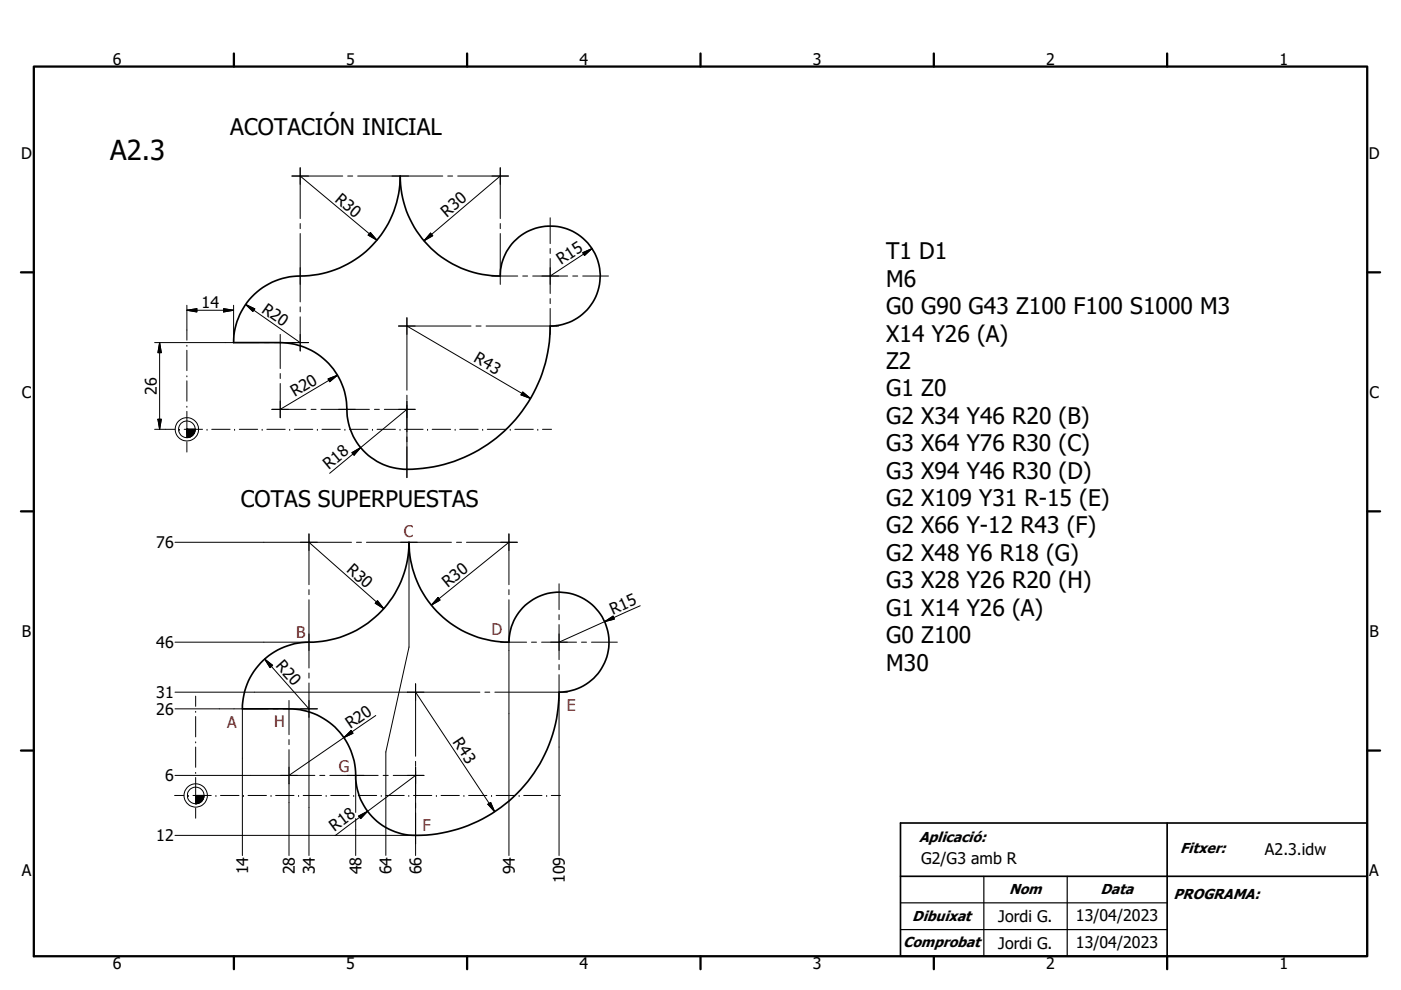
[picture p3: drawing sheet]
<svg xmlns="http://www.w3.org/2000/svg" width="297mm" height="210mm" viewBox="0 0 297 210" stroke-linecap="round" stroke-linejoin="round" font-family="sans-serif">
<path d="M53.9 62.4a14.5 14.5 0 0 1 10.7-3.9 21.2 21.2 0 0 0 20.3-21.2 21.2 21.2 0 0 0 21.2 21.2 10.6 10.6 0 0 1 10.6-10.5 10.6 10.6 0 0 1 10.6 10.6 10.6 10.6 0 0 1-10.7 10.6 30.3 30.3 0 0 1-31.8 30.2 12.8 12.8 0 0 1-11.3-13.3 14.2 14.2 0 0 0-14.1-13.4h-9.9a14.3 14.3 0 0 1 4.4-10.3zM55.3 140.6a14.4 14.4 0 0 1 11.2-4.4 21.2 21.2 0 0 0 20.2-21.2 21.2 21.2 0 0 0 21.2 21.2 10.6 10.6 0 0 1 10.6-10.6 10.6 10.6 0 0 1 10.6 10.6 10.6 10.6 0 0 1-10.6 10.6 30.2 30.2 0 0 1-32.6 30.2 12.9 12.9 0 0 1-10.5-13.3 14.1 14.1 0 0 0-14.1-13.4h-9.9a14.1 14.1 0 0 1 3.9-9.7zM190.9 174.6h99v28.2h-99zM247.5 174.6v28.2M190.9 185.9h99" fill="none" stroke="#000" stroke-width=".36"/>
<g fill="#000" stroke="#000" stroke-width=".21">
<path d="M78.5 49.3l1.4 1.6-1.8-1zM91.3 49.4l.5 .6-1.9 1.1zM123.5 53.6l2-.9-1.6 1.5zM33.8 72.7l.4 2.1h-.7zM39.6 65.8l2.1-.3v.7zM47.4 65.5l2.1 .3-2.1 .4zM52.1 64.6l1.9 .9-.4 .6zM33.5 88.9h.7l-.4 2.2zM39.6 91.1l.2 1.7h-.2zM39.6 91.1l.3 1.7h-.1zM39.6 91.1l.4 1.7h-.1zM39.6 91.1l.5 1.6-.1 .1z"/>
<path d="M39.6 91.1l.7 1.6h-.2zM39.6 91.1l.8 1.6h-.1zM39.6 91.1l.9 1.5-.1 .1zM39.6 91.1l1 1.4-.1 .1zM39.6 91.1l1.1 1.3-.1 .1zM39.6 91.1l1.2 1.3h-.1zM39.6 91.1l1.3 1.2-.1 .1zM39.6 91.1l1.4 1.1-.1 .1zM39.6 91.1l1.5 1-.1 .1zM39.6 91.1l1.6 .8-.1 .2zM39.6 91.1l1.6 .7v.1zM39.6 91.1l1.7 .6-.1 .1z"/>
<path d="M39.6 91.1l1.7 .5v.1zM39.6 91.1l1.7 .3v.2zM39.6 91.1l1.8 .2-.1 .1zM39.6 91.1h1.8v.1zM39.6 91.1l1.8 .1v.1zM69.6 80.4l1.9-.8-1.6 1.4zM74.6 96l1.9-1.1-1.4 1.6zM110.8 83.1l1.7 1.4-2-.7zM80 127.4l1.4 1.7-1.8-1.1zM92.9 126.7l.4 .6-1.8 1.1zM128.2 131.8l1.8-1.1 .3 .6zM56.1 139.8l1.7 1.3-.5 .5z"/>
<path d="M72.9 156.4l1.5-1.5 .4 .6zM41.5 168.7l.1 1.8h-.1zM41.5 168.7l.2 1.8h-.1zM41.5 168.7l.4 1.7-.2 .1zM41.5 168.7l.5 1.7h-.1zM41.5 168.7l.6 1.7h-.1zM41.5 168.7l.7 1.6-.1 .1zM41.5 168.7l.9 1.6h-.2zM41.5 168.7l1 1.5-.1 .1zM41.5 168.7l1.1 1.4-.1 .1zM41.5 168.7l1.2 1.3-.1 .1zM41.5 168.7l1.3 1.2-.1 .1z"/>
<path d="M41.5 168.7l1.4 1.1-.1 .1zM41.5 168.7l1.4 1v.1zM41.5 168.7l1.5 .9-.1 .1zM41.5 168.7l1.6 .8-.1 .1zM41.5 168.7l1.6 .7v.1zM41.5 168.7l1.7 .5-.1 .2zM41.5 168.7l1.7 .4v.1zM41.5 168.7l1.7 .2v.1zM41.5 168.7l1.7 .3v.1zM41.5 168.7h1.8l-.1 .2zM76 173.1l1.9-1-1.4 1.5zM103.4 170.6l.6-.4 .9 2z"/>
</g>
<g fill="none" stroke="#000" stroke-width=".48">
<path d="M7.2 14.1h282.7v188.7h-282.7zM49.6 11.3v2.8M99 11.3v2.8M148.5 11.3v2.8M198 11.3v2.8M247.5 11.3v2.8M4.4 57.8h2.8M289.9 57.8h2.7M4.4 108.5h2.8M289.9 108.5h2.7M4.4 159.2h2.8M289.9 159.2h2.7"/>
<path d="M49.6 202.8v2.8M99 202.8v2.8M148.5 202.8v2.8M198 202.8v2.8M247.5 202.8v2.8"/>
</g>
<g fill="none" stroke="#000" stroke-width=".21">
<path d="M61.9 37.3h10.8M63.6 35.6v10.8M63.6 37.3l16.3 13.6M73.7 37.3h1.1M75.8 37.3h18.1M94.9 37.3h1.1M97 37.3h10.8M106.1 37.3l-16.2 13.8M106.1 35.6v10.8M63.6 47.4v1.1M63.6 49.5v14.5M78.5 49.3l1.4 1.6-1.8-1z"/>
<path d="M91.3 49.4l.5 .6-1.9 1.1zM104.3 58.5h5.5M106.1 47.4v1.1M106.1 49.5v10.8M110.8 58.5h1.1M112.9 58.5h7.5M116.6 46.2v5.5M116.6 52.7v1.1M116.6 54.8v7.5M121.4 58.5h1.1M123.5 53.6l2-.9-1.6 1.5zM123.5 58.5h5.5"/>
<path d="M125.5 52.7l-8.9 5.8M32.8 72.7h22.2M33.8 72.7l.4 2.1h-.7zM33.8 72.7v18.4M39.6 64.7v7.5M39.6 65.8l2.1-.3v.7zM39.6 73.2h.1M39.6 79.7h.1M39.6 74.3v4.3M39.6 65.8h9.9M47.4 65.5l2.1 .3-2.1 .4zM49.5 64.7v7.9"/>
<path d="M52.1 64.6l1.9 .9-.4 .6zM52.1 64.6l11.5 8.1M56 72.7h1.1M58.2 72.7h7.2M59.4 70.9v7.3M59.4 79.2v1.1M63.6 65.1v1M63.6 67.2v7.2M71.5 79.6l-12.1 7.2M84.5 69.2h15.4M86.3 67.4v15.4M86.3 69.2l26.2 15.3"/>
<path d="M100.9 69.2h1.1M103.1 69.2h15.3M116.6 63.3v1.1M116.6 65.4v5.5M32.8 91.1h4.3M33.5 88.9h.7l-.4 2.2zM38.1 91.1h.1M39 91.1h3.9M39.6 86.2h.1M39.6 92.6h.1M39.6 80.8v4.3M39.6 87.2v5.6"/>
<path d="M39.6 93.7v2.2M43.9 91.1h.1M44.9 91.1h3.9M49.7 91.1h.1M50.7 91.1h3.9M55.6 91.1h.1M56.6 91.1h3.9M57.6 86.8h7.3M59.4 81.3v7.3M61.4 91.1h.1M62.4 91.1h3.9M66 86.8h1"/>
<path d="M67.3 91.1h.1M68 86.8h10.3M68.3 91.1h3.9M69.6 80.4l1.9-.8-1.6 1.4zM73.1 91.1h.1M74.1 91.1h3.9M74.6 96l1.9-1.1-1.4 1.6zM79 91.1h.1M79.4 86.8h1M79.9 91.1h3.9M81.5 86.8h6.5M84.8 91.1h.1"/>
<path d="M85.8 91.1h3.9M86.3 83.8v1.1M86.3 85v16.3M86.3 86.8l-16.4 13.6M90.7 91.1h.1M91.6 91.1h3.9M96.5 91.1h.1M97.5 91.1h3.9M102.3 91.1h.1M103.3 91.1h3.9M108.2 91.1h.1M109.2 91.1h3.9"/>
<path d="M110.8 83.1l1.7 1.4-2-.7zM114 91.1h.1M115 91.1h1.9M65.5 113.2v10.8M65.5 115l15.9 14.1M74.5 115h-37.4M75.6 115h1M77.7 115h18M86.7 115.1v22.1l-4.9 22.3v4.9M96.8 115h1.1M98.9 115h10.8M107.9 113.2v10.8"/>
<path d="M107.9 115l-16.4 13.4M37.1 136.2h28.3M56.1 139.8l9.4 10.5M56.1 139.8l1.7 1.3-.5 .5zM65.5 125.1v1M65.5 127.2v14.5M80 127.4l1.4 1.7-1.8-1.1zM92.9 126.7l.4 .6-1.8 1.1zM106.1 136.2h5.6M107.9 125.1v1M107.9 127.2v19.5M112.7 136.2h1"/>
<path d="M114.8 136.2h7.4M118.5 123.8v5.5M118.5 130.4v1M118.5 132.5v7.4M123.3 136.2h1.1M125.4 136.2h5.5M128.2 131.8l1.8-1.1 .3 .6zM135.7 128.5l-17.2 7.7M37.1 150.3h19.8M37.1 146.8h28.3M41.5 150.9h.1M41.5 157.4h.1"/>
<path d="M41.5 147.7v2.1M41.5 152v4.3M41.5 158.5v4.3M51.4 150.4v31.1M57.9 150.3h1.1M60 150.3h7.3M61.3 159v22.5M61.3 148.6v7.2M61.3 156.9v1M65.5 144.9v19.5M65.5 142.7v1.1M65.6 146.8h36.1"/>
<path d="M72.9 156.4l1.5-1.5 .4 .6zM79.7 151.8l-18.4 12.7M88.1 145v15.4M88.1 146.8l16.8 25.4M102.8 146.8h1M104.9 146.8h15.4M107.9 146.9v34.6M118.5 143.1v38.4M118.5 141v1M37 168.7h1.9M37.1 177.2h51M37.1 164.5h29.7"/>
<path d="M39.9 168.7h.1M40.9 168.7h3.9M41.5 163.8h.1M41.5 170.3h.1M41.5 164.9v5.6M41.5 171.4v2.1M45.8 168.7h.1M46.8 168.7h3.9M51.6 168.7h.1M52.6 168.7h3.9M57.5 168.7h.1M58.4 168.7h3.9"/>
<path d="M63.3 168.7h.1M64.3 168.7h3.9M65.5 164.5v17M67.8 164.5h1.1M69.1 168.7h.1M69.9 164.5h10.3M70.1 168.7h3.9M75 168.7h.1M75.4 164.5v7.8M75.4 173.6v7.9M76 168.7h3.9M76 173.1l1.9-1-1.4 1.5z"/>
<path d="M80.8 168.7h.1M81.2 164.5h1.1M81.8 164.5v16.9M81.8 168.7h3.9M83.4 164.5h6.5M86.7 168.7h.1M87.7 168.7h3.8M88.1 161.5v1M88.1 162.7v18.8M88.1 164.5l-17 12.7M92.5 168.7h.1M93.5 168.7h3.9"/>
<path d="M98.4 168.7h.1M99.4 168.7h3.8M103.4 170.6l.6-.4 .9 2zM104.2 168.7h.1M105.2 168.7h3.9M110.1 168.7h.1M111 168.7h3.9M115.9 168.7h.1M116.9 168.7h1.9"/>
<circle cx="39.6" cy="91" r="1.77"/>
<circle cx="39.6" cy="91.1" r="2.47"/>
<circle cx="41.5" cy="168.7" r="2.48"/>
<circle cx="41.5" cy="168.7" r="1.76"/>
</g>
<path d="M190.9 191.5h56.6M190.9 197.2h56.6M208.6 185.9v16.9M226.3 185.9v16.9" fill="none" stroke="#000" stroke-width=".25"/>
<text font-size="5.8" x="23.4" y="33.9">A2.3</text>
<g font-size="4.8">
<text x="48.8" y="28.6">ACOTACIÓN INICIAL</text>
<text x="187.9" y="55">T1 D1</text>
<text x="187.9" y="60.8">M6</text>
<text x="187.9" y="66.6">G0 G90 G43 Z100 F100 S1000 M3</text>
<text x="187.9" y="72.5">X14 Y26 (A)</text>
<text x="187.9" y="78.3">Z2</text>
<text x="187.9" y="84.1">G1 Z0</text>
<text x="187.9" y="89.9">G2 X34 Y46 R20 (B)</text>
<text x="187.9" y="95.7">G3 X64 Y76 R30 (C)</text>
<text x="187.9" y="101.6">G3 X94 Y46 R30 (D)</text>
<text x="51.1" y="107.6">COTAS SUPERPUESTAS</text>
<text x="187.9" y="107.3">G2 X109 Y31 R-15 (E)</text>
<text x="187.9" y="113.2">G2 X66 Y-12 R43 (F)</text>
<text x="187.9" y="119">G2 X48 Y6 R18 (G)</text>
<text x="187.9" y="124.8">G3 X28 Y26 R20 (H)</text>
<text x="187.9" y="130.6">G1 X14 Y26 (A)</text>
<text x="187.9" y="136.4">G0 Z100</text>
<text x="187.9" y="142.2">M30</text>
</g>
<g font-size="3.4">
<text x="23.9" y="13.8">6</text>
<text x="73.4" y="13.8">5</text>
<text x="122.9" y="13.8">4</text>
<text x="172.3" y="13.8">3</text>
<text x="221.8" y="13.8">2</text>
<text x="271.2" y="13.8">1</text>
<text x="4.5" y="33.7">D</text>
<text x="290.2" y="33.7">D</text>
<text x="70.8" y="42.6" transform="rotate(40 70.8 42.6)">R30</text>
<text x="94.8" y="46.1" transform="rotate(-40 94.8 46.1)">R30</text>
<text x="119" y="56.3" transform="rotate(-33 119 56.3)">R15</text>
<text x="42.7" y="65.3">14</text>
<text x="55.3" y="66.1" transform="rotate(35 55.3 66.1)">R20</text>
<text x="100.3" y="76.6" transform="rotate(30 100.3 76.6)">R43</text>
<text x="33.2" y="83.8" transform="rotate(-90 33.2 83.8)">26</text>
<text x="4.7" y="84.3">C</text>
<text x="62.5" y="84.3" transform="rotate(-31 62.5 84.3)">R20</text>
<text x="290.3" y="84.3">C</text>
<text x="69.7" y="99.7" transform="rotate(-40 69.7 99.7)">R18</text>
<text x="33.1" y="116.2">76</text>
<text x="73.3" y="121.1" transform="rotate(42 73.3 121.1)">R30</text>
<text x="95" y="124.7" transform="rotate(-39 95 124.7)">R30</text>
<text x="129.9" y="130.4" transform="rotate(-24 129.9 130.4)">R15</text>
<text x="4.7" y="135.1">B</text>
<text x="33.1" y="137.4">46</text>
<text x="290.4" y="135.1">B</text>
<text x="58.4" y="141.3" transform="rotate(48 58.4 141.3)">R20</text>
<text x="33.1" y="148">31</text>
<text x="33.1" y="151.6">26</text>
<text x="74.3" y="154.7" transform="rotate(-35 74.3 154.7)">R20</text>
<text x="95.9" y="157.4" transform="rotate(56 95.9 157.4)">R43</text>
<text x="35" y="165.7">6</text>
<text x="33.1" y="178.4">12</text>
<text x="70.9" y="176.5" transform="rotate(-37 70.9 176.5)">R18</text>
<text x="4.6" y="185.8">A</text>
<text x="52.6" y="185.4" transform="rotate(-90 52.6 185.4)">14</text>
<text x="62.5" y="185.4" transform="rotate(-90 62.5 185.4)">28</text>
<text x="66.8" y="185.4" transform="rotate(-90 66.8 185.4)">34</text>
<text x="76.7" y="185.4" transform="rotate(-90 76.7 185.4)">48</text>
<text x="83" y="185.4" transform="rotate(-90 83 185.4)">64</text>
<text x="89.4" y="185.4" transform="rotate(-90 89.4 185.4)">66</text>
<text x="109.2" y="185.4" transform="rotate(-90 109.2 185.4)">94</text>
<text x="195.3" y="183.2">G2/G3 amb R</text>
<text x="268.2" y="181.4">A2.3.idw</text>
<text x="290.3" y="185.8">A</text>
<text x="119.8" y="187.3" transform="rotate(-90 119.8 187.3)">109</text>
<text x="211.7" y="195.6">Jordi G.</text>
<text x="228.1" y="195.3">13/04/2023</text>
<text x="211.7" y="201.3">Jordi G.</text>
<text x="228.1" y="201">13/04/2023</text>
<text x="23.9" y="205.6">6</text>
<text x="73.4" y="205.6">5</text>
<text x="122.9" y="205.6">4</text>
<text x="172.3" y="205.6">3</text>
<text x="221.8" y="205.6">2</text>
<text x="271.2" y="205.6">1</text>
</g>
<g font-size="3.4" fill="#f00">
<text x="85.6" y="113.8">C</text>
<text x="62.8" y="135.3">B</text>
<text x="104.2" y="134.8">D</text>
<text x="48.2" y="154.5">A</text>
<text x="58.1" y="154.2">H</text>
<text x="120.2" y="150.7">E</text>
<text x="71.8" y="163.7">G</text>
<text x="89.6" y="176.3">F</text>
</g>
<g font-size="3.1">
<text x="194.9" y="178.5">Aplicació:</text>
<text x="250.2" y="180.8">Fitxer:</text>
<text x="214" y="189.7">Nom</text>
<text x="233.3" y="189.7">Data</text>
<text x="248.8" y="190.6">PROGRAMA:</text>
<text x="193.4" y="195.4">Dibuixat</text>
<text x="191.5" y="200.8">Comprobat</text>
</g>
</svg>
